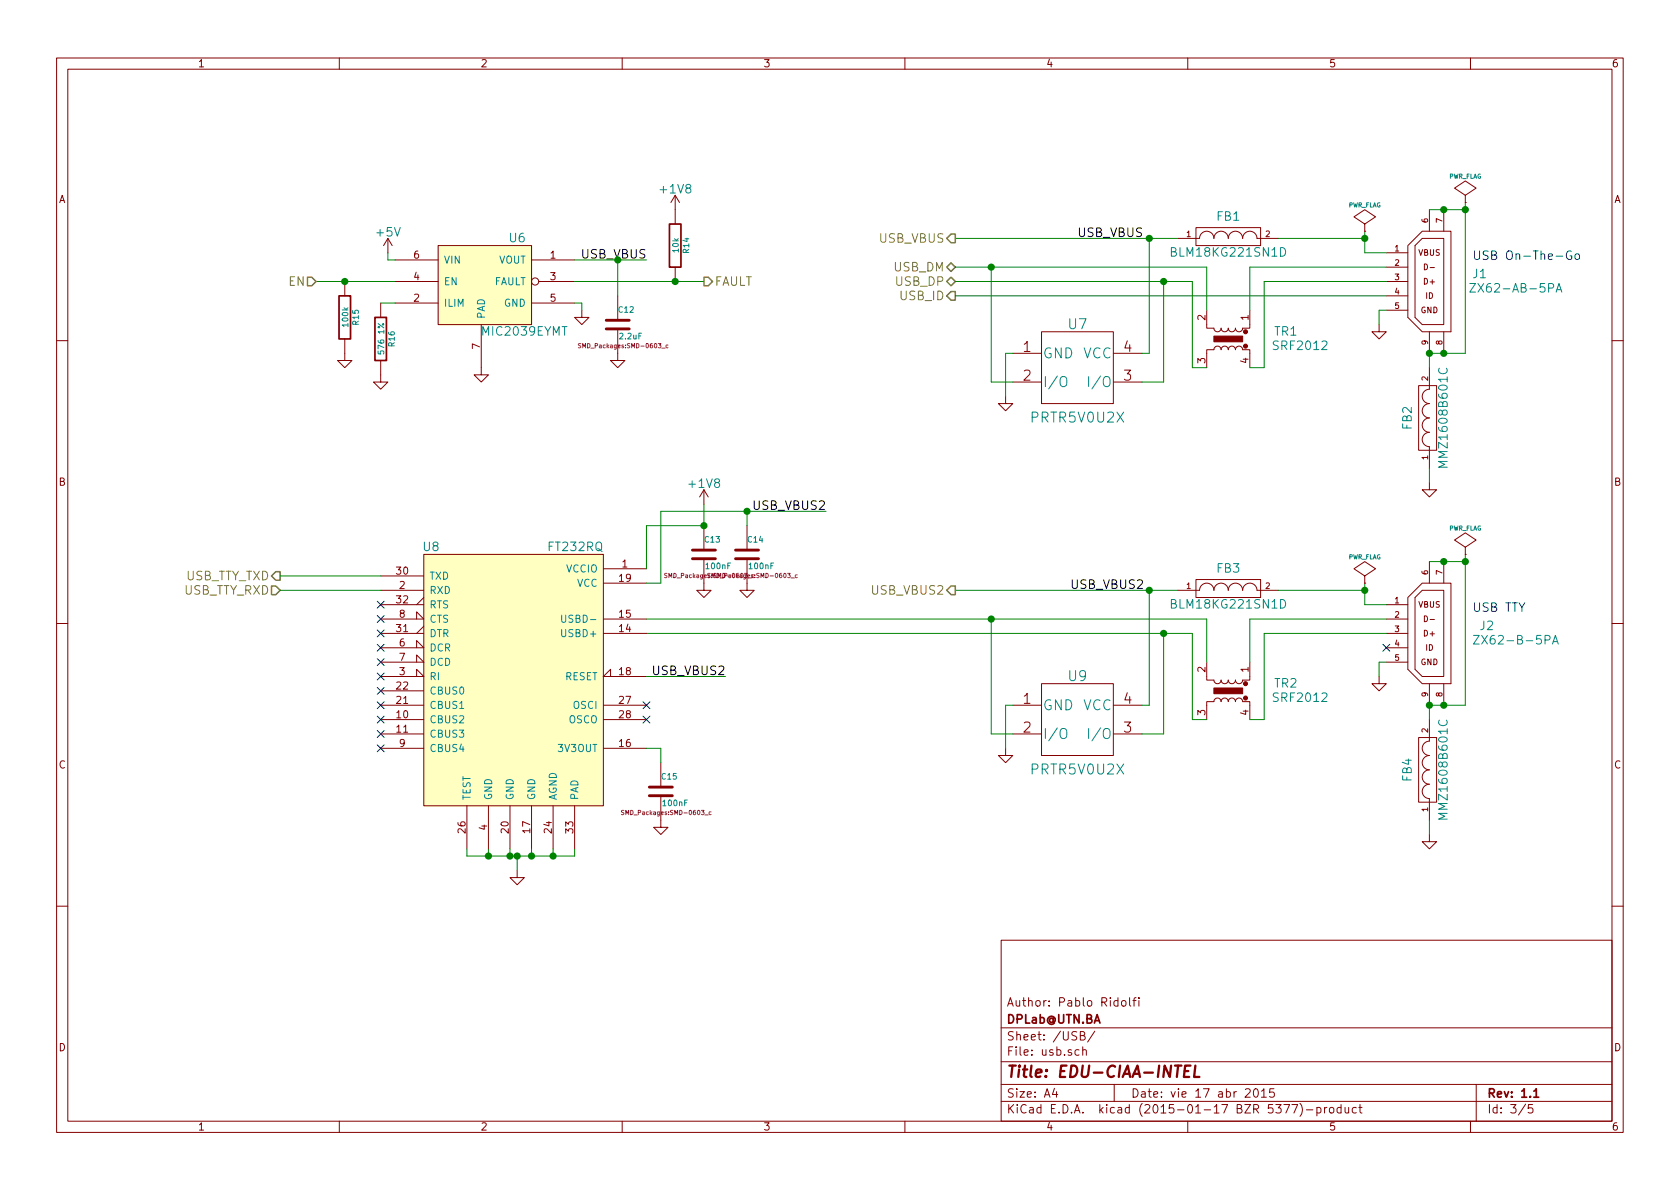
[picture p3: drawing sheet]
EESchema Schematic File Version 2
LIBS:power
LIBS:device
LIBS:transistors
LIBS:conn
LIBS:linear
LIBS:regul
LIBS:74xx
LIBS:cmos4000
LIBS:adc-dac
LIBS:memory
LIBS:xilinx
LIBS:special
LIBS:microcontrollers
LIBS:dsp
LIBS:microchip
LIBS:analog_switches
LIBS:motorola
LIBS:texas
LIBS:intel
LIBS:audio
LIBS:interface
LIBS:digital-audio
LIBS:philips
LIBS:display
LIBS:cypress
LIBS:siliconi
LIBS:opto
LIBS:atmel
LIBS:contrib
LIBS:valves
LIBS:bav199
LIBS:bss138dp
LIBS:ft232rq
LIBS:intel_edison
LIBS:mic2039eymt
LIBS:sd-con
LIBS:tblocks
LIBS:TXB0108
LIBS:txs0206-29
LIBS:prtr5v0u2x
LIBS:transf_unip
LIBS:edk-cache
EELAYER 25 0
EELAYER END
$Descr A4 11693 8268
encoding utf-8
Sheet 3 5
Title "EDU-CIAA-INTEL"
Date "vie 17 abr 2015"
Rev "1.1"
Comp "DPLab@UTN.BA"
Comment1 "Author: Pablo Ridolfi"
Comment2 ""
Comment3 ""
Comment4 ""
$EndDescr
$Comp
L MICRO_USB J1
U 1 1
P 10100 2300
F 0 "J1" H 9900 2700 60  0000 C CNN
F 1 "ZX62-AB-5PA" H 9650 2600 60  0000 C CNN
F 2 "MicroUSB-ZX62AB&B-5PA:USB_microAB_ZX62-AB&B-5PA-11" H 10300 2150 60  0001 C CNN
F 3 "~" H 10400 2250 60  0000 C CNN
F 4 "CONNECTOR RECEPTACLE MICRO USB AB SMD" H 10550 1950 60  0001 C CNN "Descripcion"
F 5 "~" H 10600 2450 60  0001 C CNN "Fabricante"
F 6 "~" H 10700 2550 60  0001 C CNN "Nro. parte"
F 7 "~" H 10800 2650 60  0001 C CNN "Path datasheet"
F 8 "~" H 10900 2750 60  0001 C CNN "Digikey/Mouser"
F 9 "~" H 11000 2850 60  0001 C CNN "Footprint estandar"
	1    10100 2300
	-1   0    0    -1  
$EndComp
$Comp
L FILTER FB1
U 1 1
P 8550 1650
F 0 "FB1" H 8550 1800 60  0000 C CNN
F 1 "BLM18KG221SN1D" H 8550 1550 60  0000 C CNN
F 2 "SMD_Packages:SMD-0603" H 8550 1650 60  0001 C CNN
F 3 "~" H 8550 1650 60  0000 C CNN
	1    8550 1650
	1    0    0    -1  
$EndComp
$Comp
L FILTER FB2
U 1 1
P 9950 2900
F 0 "FB2" H 9950 3050 60  0000 C CNN
F 1 "MMZ1608B601C" H 9950 2800 60  0000 C CNN
F 2 "SMD_Packages:SMD-0603" H 9950 2900 60  0001 C CNN
F 3 "~" H 9950 2900 60  0000 C CNN
	1    9950 2900
	0    -1   -1   0   
$EndComp
Wire Wire Line
	9950 2550 9950 2450
Wire Wire Line
	9950 2450 10200 2450
Wire Wire Line
	10200 2450 10200 1400
Wire Wire Line
	10200 1450 9950 1450
Connection ~ 10050 2450
Connection ~ 10050 1450
Connection ~ 9950 2450
$Comp
L GND #PWR053
U 1 1
P 9950 3350
F 0 "#PWR053" H 9950 3350 30  0001 C CNN
F 1 "GND" H 9950 3280 30  0001 C CNN
F 2 "" H 9950 3350 60  0000 C CNN
F 3 "" H 9950 3350 60  0000 C CNN
	1    9950 3350
	1    0    0    -1  
$EndComp
Wire Wire Line
	9950 3350 9950 3250
$Comp
L GND #PWR054
U 1 1
P 9600 2250
F 0 "#PWR054" H 9600 2250 30  0001 C CNN
F 1 "GND" H 9600 2180 30  0001 C CNN
F 2 "" H 9600 2250 60  0000 C CNN
F 3 "" H 9600 2250 60  0000 C CNN
	1    9600 2250
	1    0    0    -1  
$EndComp
Wire Wire Line
	9600 2250 9600 2150
Wire Wire Line
	9600 2150 9650 2150
$Comp
L MIC2039EYMT U6
U 1 1
P 3350 1950
F 0 "U6" H 3600 2250 60  0000 C CNN
F 1 "MIC2039EYMT" H 3650 1600 60  0000 C CNN
F 2 "dfn6:DFN6_2x2mm_0.65Pitch" H 3350 1950 60  0001 C CNN
F 3 "~" H 3350 1950 60  0000 C CNN
	1    3350 1950
	1    0    0    -1  
$EndComp
$Comp
L GND #PWR055
U 1 1
P 3350 2550
F 0 "#PWR055" H 3350 2550 30  0001 C CNN
F 1 "GND" H 3350 2480 30  0001 C CNN
F 2 "" H 3350 2550 60  0000 C CNN
F 3 "" H 3350 2550 60  0000 C CNN
	1    3350 2550
	1    0    0    -1  
$EndComp
$Comp
L GND #PWR056
U 1 1
P 4050 2150
F 0 "#PWR056" H 4050 2150 30  0001 C CNN
F 1 "GND" H 4050 2080 30  0001 C CNN
F 2 "" H 4050 2150 60  0000 C CNN
F 3 "" H 4050 2150 60  0000 C CNN
	1    4050 2150
	1    0    0    -1  
$EndComp
Wire Wire Line
	4050 2150 4050 2100
Wire Wire Line
	4050 2100 4000 2100
$Comp
L R R14
U 1 1
P 4700 1700
F 0 "R14" V 4780 1700 40  0000 C CNN
F 1 "10k" V 4707 1701 40  0000 C CNN
F 2 "SMD_Packages:SMD-0603_r" V 4630 1700 30  0001 C CNN
F 3 "~" H 4700 1700 30  0000 C CNN
	1    4700 1700
	1    0    0    -1  
$EndComp
Wire Wire Line
	6650 1650 8200 1650
Text Label 7500 1650 0    60   ~ 0
USB_VBUS
Text Label 4500 1800 2    60   ~ 0
USB_VBUS
Wire Wire Line
	4000 1800 4500 1800
$Comp
L C C12
U 1 1
P 4300 2250
F 0 "C12" H 4300 2350 40  0000 L CNN
F 1 "2.2uF" H 4306 2165 40  0000 L CNN
F 2 "SMD_Packages:SMD-0603_c" H 4338 2100 30  0000 C CNN
F 3 "~" H 4300 2250 60  0000 C CNN
	1    4300 2250
	1    0    0    -1  
$EndComp
$Comp
L GND #PWR057
U 1 1
P 4300 2450
F 0 "#PWR057" H 4300 2450 30  0001 C CNN
F 1 "GND" H 4300 2380 30  0001 C CNN
F 2 "" H 4300 2450 60  0000 C CNN
F 3 "" H 4300 2450 60  0000 C CNN
	1    4300 2450
	1    0    0    -1  
$EndComp
Wire Wire Line
	4300 2050 4300 1800
Connection ~ 4300 1800
Wire Wire Line
	4000 1950 4900 1950
Wire Wire Line
	2700 1750 2700 1800
Wire Wire Line
	2700 1800 2750 1800
$Comp
L R R16
U 1 1
P 2650 2350
F 0 "R16" V 2730 2350 40  0000 C CNN
F 1 "576 1%" V 2657 2351 40  0000 C CNN
F 2 "SMD_Packages:SMD-0603_r" V 2580 2350 30  0001 C CNN
F 3 "~" H 2650 2350 30  0000 C CNN
	1    2650 2350
	1    0    0    -1  
$EndComp
$Comp
L R R15
U 1 1
P 2400 2200
F 0 "R15" V 2480 2200 40  0000 C CNN
F 1 "100k" V 2407 2201 40  0000 C CNN
F 2 "SMD_Packages:SMD-0603_r" V 2330 2200 30  0001 C CNN
F 3 "~" H 2400 2200 30  0000 C CNN
	1    2400 2200
	1    0    0    -1  
$EndComp
Wire Wire Line
	2200 1950 2750 1950
Connection ~ 2400 1950
$Comp
L GND #PWR058
U 1 1
P 2650 2600
F 0 "#PWR058" H 2650 2600 30  0001 C CNN
F 1 "GND" H 2650 2530 30  0001 C CNN
F 2 "" H 2650 2600 60  0000 C CNN
F 3 "" H 2650 2600 60  0000 C CNN
	1    2650 2600
	1    0    0    -1  
$EndComp
$Comp
L GND #PWR059
U 1 1
P 2400 2450
F 0 "#PWR059" H 2400 2450 30  0001 C CNN
F 1 "GND" H 2400 2380 30  0001 C CNN
F 2 "" H 2400 2450 60  0000 C CNN
F 3 "" H 2400 2450 60  0000 C CNN
	1    2400 2450
	1    0    0    -1  
$EndComp
Wire Wire Line
	2650 2100 2750 2100
Text HLabel 2200 1950 0    60   Input ~ 0
EN
Text HLabel 4900 1950 2    60   Output ~ 0
FAULT
Connection ~ 4700 1950
Text HLabel 6650 1650 0    60   Output ~ 0
USB_VBUS
$Comp
L TRANSF_UNIP TR1
U 1 1
P 8550 2350
F 0 "TR1" V 8500 2750 60  0000 C CNN
F 1 "SRF2012" V 8600 2850 60  0000 C CNN
F 2 "srf2012:SRF2012" H 8550 2350 60  0001 C CNN
F 3 "~" H 8550 2350 60  0000 C CNN
	1    8550 2350
	0    1    1    0   
$EndComp
Text HLabel 6650 2050 0    60   Output ~ 0
USB_ID
Text HLabel 6650 1850 0    60   BiDi ~ 0
USB_DM
Text HLabel 6650 1950 0    60   BiDi ~ 0
USB_DP
Wire Wire Line
	9650 2050 6650 2050
Wire Wire Line
	9500 1650 8900 1650
Wire Wire Line
	9500 1600 9500 1750
Wire Wire Line
	9500 1750 9650 1750
Wire Wire Line
	8700 2550 8800 2550
Wire Wire Line
	8800 2550 8800 1950
Wire Wire Line
	8800 1950 9650 1950
Wire Wire Line
	9650 1850 8700 1850
Wire Wire Line
	8700 1850 8700 2150
Wire Wire Line
	8400 1850 8400 2150
Wire Wire Line
	6650 1850 8400 1850
Wire Wire Line
	6650 1950 8300 1950
Wire Wire Line
	8300 1950 8300 2550
Wire Wire Line
	8300 2550 8400 2550
$Comp
L PRTR5V0U2X U7
U 1 1
P 7500 2550
F 0 "U7" H 7500 2850 70  0000 C CNN
F 1 "PRTR5V0U2X" H 7500 2200 70  0000 C CNN
F 2 "opendous:SOT-143B" H 9050 1900 60  0001 C CNN
F 3 "~" H 9050 1900 60  0000 C CNN
	1    7500 2550
	1    0    0    -1  
$EndComp
Wire Wire Line
	7050 2650 6900 2650
Wire Wire Line
	6900 2650 6900 1850
Connection ~ 6900 1850
Wire Wire Line
	7950 2650 8100 2650
Wire Wire Line
	8100 2650 8100 1950
Connection ~ 8100 1950
Wire Wire Line
	7950 2450 8000 2450
Wire Wire Line
	8000 2450 8000 1650
Connection ~ 8000 1650
$Comp
L GND #PWR060
U 1 1
P 7000 2750
F 0 "#PWR060" H 7000 2750 30  0001 C CNN
F 1 "GND" H 7000 2680 30  0001 C CNN
F 2 "" H 7000 2750 60  0000 C CNN
F 3 "" H 7000 2750 60  0000 C CNN
	1    7000 2750
	1    0    0    -1  
$EndComp
Wire Wire Line
	7050 2450 7000 2450
Wire Wire Line
	7000 2450 7000 2750
$Comp
L MICRO_USB J2
U 1 1
P 10100 4750
F 0 "J2" H 9850 5150 60  0000 C CNN
F 1 "ZX62-B-5PA" H 9650 5050 60  0000 C CNN
F 2 "MicroUSB-ZX62AB&B-5PA:USB_microAB_ZX62-AB&B-5PA-11" H 10300 4600 60  0001 C CNN
F 3 "~" H 10400 4700 60  0000 C CNN
F 4 "CONNECTOR RECEPTACLE MICRO USB AB SMD" H 10550 4400 60  0001 C CNN "Descripcion"
F 5 "~" H 10600 4900 60  0001 C CNN "Fabricante"
F 6 "~" H 10700 5000 60  0001 C CNN "Nro. parte"
F 7 "~" H 10800 5100 60  0001 C CNN "Path datasheet"
F 8 "~" H 10900 5200 60  0001 C CNN "Digikey/Mouser"
F 9 "~" H 11000 5300 60  0001 C CNN "Footprint estandar"
	1    10100 4750
	-1   0    0    -1  
$EndComp
$Comp
L FILTER FB3
U 1 1
P 8550 4100
F 0 "FB3" H 8550 4250 60  0000 C CNN
F 1 "BLM18KG221SN1D" H 8550 4000 60  0000 C CNN
F 2 "SMD_Packages:SMD-0603" H 8550 4100 60  0001 C CNN
F 3 "~" H 8550 4100 60  0000 C CNN
	1    8550 4100
	1    0    0    -1  
$EndComp
$Comp
L FILTER FB4
U 1 1
P 9950 5350
F 0 "FB4" H 9950 5500 60  0000 C CNN
F 1 "MMZ1608B601C" H 9950 5250 60  0000 C CNN
F 2 "SMD_Packages:SMD-0603" H 9950 5350 60  0001 C CNN
F 3 "~" H 9950 5350 60  0000 C CNN
	1    9950 5350
	0    -1   -1   0   
$EndComp
Wire Wire Line
	9950 5000 9950 4900
Wire Wire Line
	9950 4900 10200 4900
Wire Wire Line
	10200 4900 10200 3850
Wire Wire Line
	10200 3900 9950 3900
Connection ~ 10050 4900
Connection ~ 10050 3900
Connection ~ 9950 4900
$Comp
L GND #PWR061
U 1 1
P 9950 5800
F 0 "#PWR061" H 9950 5800 30  0001 C CNN
F 1 "GND" H 9950 5730 30  0001 C CNN
F 2 "" H 9950 5800 60  0000 C CNN
F 3 "" H 9950 5800 60  0000 C CNN
	1    9950 5800
	1    0    0    -1  
$EndComp
Wire Wire Line
	9950 5800 9950 5700
$Comp
L GND #PWR062
U 1 1
P 9600 4700
F 0 "#PWR062" H 9600 4700 30  0001 C CNN
F 1 "GND" H 9600 4630 30  0001 C CNN
F 2 "" H 9600 4700 60  0000 C CNN
F 3 "" H 9600 4700 60  0000 C CNN
	1    9600 4700
	1    0    0    -1  
$EndComp
Wire Wire Line
	9600 4700 9600 4600
Wire Wire Line
	9600 4600 9650 4600
Wire Wire Line
	6650 4100 8200 4100
$Comp
L TRANSF_UNIP TR2
U 1 1
P 8550 4800
F 0 "TR2" V 8500 5200 60  0000 C CNN
F 1 "SRF2012" V 8600 5300 60  0000 C CNN
F 2 "srf2012:SRF2012" H 8550 4800 60  0001 C CNN
F 3 "~" H 8550 4800 60  0000 C CNN
	1    8550 4800
	0    1    1    0   
$EndComp
Wire Wire Line
	9500 4100 8900 4100
Wire Wire Line
	9500 4050 9500 4200
Wire Wire Line
	9500 4200 9650 4200
Wire Wire Line
	8700 5000 8800 5000
Wire Wire Line
	8800 5000 8800 4400
Wire Wire Line
	8800 4400 9650 4400
Wire Wire Line
	9650 4300 8700 4300
Wire Wire Line
	8700 4300 8700 4600
Wire Wire Line
	8400 4300 8400 4600
Wire Wire Line
	4500 4300 8400 4300
Wire Wire Line
	4500 4400 8300 4400
Wire Wire Line
	8300 4400 8300 5000
Wire Wire Line
	8300 5000 8400 5000
$Comp
L PRTR5V0U2X U9
U 1 1
P 7500 5000
F 0 "U9" H 7500 5300 70  0000 C CNN
F 1 "PRTR5V0U2X" H 7500 4650 70  0000 C CNN
F 2 "opendous:SOT-143B" H 9050 4350 60  0001 C CNN
F 3 "~" H 9050 4350 60  0000 C CNN
	1    7500 5000
	1    0    0    -1  
$EndComp
Wire Wire Line
	7050 5100 6900 5100
Wire Wire Line
	6900 5100 6900 4300
Connection ~ 6900 4300
Wire Wire Line
	7950 5100 8100 5100
Wire Wire Line
	8100 5100 8100 4400
Connection ~ 8100 4400
Wire Wire Line
	7950 4900 8000 4900
Wire Wire Line
	8000 4900 8000 4100
Connection ~ 8000 4100
$Comp
L GND #PWR063
U 1 1
P 7000 5200
F 0 "#PWR063" H 7000 5200 30  0001 C CNN
F 1 "GND" H 7000 5130 30  0001 C CNN
F 2 "" H 7000 5200 60  0000 C CNN
F 3 "" H 7000 5200 60  0000 C CNN
	1    7000 5200
	1    0    0    -1  
$EndComp
Wire Wire Line
	7050 4900 7000 4900
Wire Wire Line
	7000 4900 7000 5200
Text Notes 10250 1800 0    60   ~ 0
USB On-The-Go
Text Notes 10250 4250 0    60   ~ 0
USB TTY
$Comp
L FT232RQ U8
U 1 1
P 3550 4700
F 0 "U8" H 4100 5600 60  0000 C CNN
F 1 "FT232RQ" H 2900 5600 60  0000 L CNN
F 2 "SMD_Packages:QFN-32-1EP" H 3550 4700 60  0001 C CNN
F 3 "~" H 3550 4700 60  0000 C CNN
	1    3550 4700
	-1   0    0    -1  
$EndComp
$Comp
L C C13
U 1 1
P 4900 3850
F 0 "C13" H 4900 3950 40  0000 L CNN
F 1 "100nF" H 4906 3765 40  0000 L CNN
F 2 "SMD_Packages:SMD-0603_c" H 4938 3700 30  0000 C CNN
F 3 "~" H 4900 3850 60  0000 C CNN
	1    4900 3850
	1    0    0    -1  
$EndComp
$Comp
L C C14
U 1 1
P 5200 3850
F 0 "C14" H 5200 3950 40  0000 L CNN
F 1 "100nF" H 5206 3765 40  0000 L CNN
F 2 "SMD_Packages:SMD-0603_c" H 5238 3700 30  0000 C CNN
F 3 "~" H 5200 3850 60  0000 C CNN
	1    5200 3850
	1    0    0    -1  
$EndComp
Wire Wire Line
	4500 3950 4500 3650
Wire Wire Line
	4500 3650 4900 3650
Wire Wire Line
	4900 3650 4900 3500
Connection ~ 4900 3650
Wire Wire Line
	4600 3550 5750 3550
Wire Wire Line
	4600 3550 4600 4050
Wire Wire Line
	4600 4050 4500 4050
Connection ~ 5200 3550
$Comp
L GND #PWR064
U 1 1
P 4900 4050
F 0 "#PWR064" H 4900 4050 30  0001 C CNN
F 1 "GND" H 4900 3980 30  0001 C CNN
F 2 "" H 4900 4050 60  0000 C CNN
F 3 "" H 4900 4050 60  0000 C CNN
	1    4900 4050
	1    0    0    -1  
$EndComp
$Comp
L GND #PWR065
U 1 1
P 5200 4050
F 0 "#PWR065" H 5200 4050 30  0001 C CNN
F 1 "GND" H 5200 3980 30  0001 C CNN
F 2 "" H 5200 4050 60  0000 C CNN
F 3 "" H 5200 4050 60  0000 C CNN
	1    5200 4050
	1    0    0    -1  
$EndComp
Text Label 7450 4100 0    60   ~ 0
USB_VBUS2
Text Label 5750 3550 2    60   ~ 0
USB_VBUS2
Wire Wire Line
	5200 3550 5200 3650
Text HLabel 6650 4100 0    60   Output ~ 0
USB_VBUS2
NoConn ~ 9650 4500
$Comp
L C C15
U 1 1
P 4600 5500
F 0 "C15" H 4600 5600 40  0000 L CNN
F 1 "100nF" H 4606 5415 40  0000 L CNN
F 2 "SMD_Packages:SMD-0603_c" H 4638 5350 30  0000 C CNN
F 3 "~" H 4600 5500 60  0000 C CNN
	1    4600 5500
	1    0    0    -1  
$EndComp
$Comp
L GND #PWR066
U 1 1
P 4600 5700
F 0 "#PWR066" H 4600 5700 30  0001 C CNN
F 1 "GND" H 4600 5630 30  0001 C CNN
F 2 "" H 4600 5700 60  0000 C CNN
F 3 "" H 4600 5700 60  0000 C CNN
	1    4600 5700
	1    0    0    -1  
$EndComp
Wire Wire Line
	4600 5300 4600 5200
Wire Wire Line
	4600 5200 4500 5200
NoConn ~ 4500 5000
NoConn ~ 4500 4900
Text Label 5050 4700 2    60   ~ 0
USB_VBUS2
Wire Wire Line
	5050 4700 4500 4700
$Comp
L GND #PWR067
U 1 1
P 3600 6050
F 0 "#PWR067" H 3600 6050 30  0001 C CNN
F 1 "GND" H 3600 5980 30  0001 C CNN
F 2 "" H 3600 6050 60  0000 C CNN
F 3 "" H 3600 6050 60  0000 C CNN
	1    3600 6050
	1    0    0    -1  
$EndComp
Wire Wire Line
	3600 5950 3600 6050
Wire Wire Line
	3250 5950 4000 5950
Wire Wire Line
	3250 5950 3250 5900
Wire Wire Line
	3400 5900 3400 5950
Connection ~ 3400 5950
Wire Wire Line
	3550 5900 3550 5950
Connection ~ 3550 5950
Wire Wire Line
	3700 5950 3700 5900
Connection ~ 3600 5950
Wire Wire Line
	3850 5950 3850 5900
Connection ~ 3700 5950
Wire Wire Line
	4000 5950 4000 5900
Connection ~ 3850 5950
NoConn ~ 2650 5200
NoConn ~ 2650 5100
NoConn ~ 2650 5000
NoConn ~ 2650 4900
NoConn ~ 2650 4800
NoConn ~ 2650 4700
NoConn ~ 2650 4600
NoConn ~ 2650 4500
NoConn ~ 2650 4400
NoConn ~ 2650 4300
NoConn ~ 2650 4200
Text HLabel 1950 4000 0    60   Output ~ 0
USB_TTY_TXD
Wire Wire Line
	1950 4000 2650 4000
Text HLabel 1950 4100 0    60   Input ~ 0
USB_TTY_RXD
Wire Wire Line
	1950 4100 2650 4100
$Comp
L PWR_FLAG #FLG068
U 1 1
P 9500 4050
F 0 "#FLG068" H 9500 4145 30  0001 C CNN
F 1 "PWR_FLAG" H 9500 4230 30  0000 C CNN
F 2 "" H 9500 4050 60  0000 C CNN
F 3 "" H 9500 4050 60  0000 C CNN
	1    9500 4050
	1    0    0    -1  
$EndComp
Connection ~ 9500 4100
$Comp
L PWR_FLAG #FLG069
U 1 1
P 9500 1600
F 0 "#FLG069" H 9500 1695 30  0001 C CNN
F 1 "PWR_FLAG" H 9500 1780 30  0000 C CNN
F 2 "" H 9500 1600 60  0000 C CNN
F 3 "" H 9500 1600 60  0000 C CNN
	1    9500 1600
	1    0    0    -1  
$EndComp
Connection ~ 9500 1650
$Comp
L PWR_FLAG #FLG070
U 1 1
P 10200 3850
F 0 "#FLG070" H 10200 3945 30  0001 C CNN
F 1 "PWR_FLAG" H 10200 4030 30  0000 C CNN
F 2 "" H 10200 3850 60  0000 C CNN
F 3 "" H 10200 3850 60  0000 C CNN
	1    10200 3850
	1    0    0    -1  
$EndComp
Connection ~ 10200 3900
$Comp
L PWR_FLAG #FLG071
U 1 1
P 10200 1400
F 0 "#FLG071" H 10200 1495 30  0001 C CNN
F 1 "PWR_FLAG" H 10200 1580 30  0000 C CNN
F 2 "" H 10200 1400 60  0000 C CNN
F 3 "" H 10200 1400 60  0000 C CNN
	1    10200 1400
	1    0    0    -1  
$EndComp
Connection ~ 10200 1450
$Comp
L +1V8 #PWR072
U 1 1
P 4700 1450
F 0 "#PWR072" H 4700 1300 60  0001 C CNN
F 1 "+1V8" H 4700 1590 60  0000 C CNN
F 2 "" H 4700 1450 60  0000 C CNN
F 3 "" H 4700 1450 60  0000 C CNN
	1    4700 1450
	1    0    0    -1  
$EndComp
$Comp
L +5V #PWR073
U 1 1
P 2700 1750
F 0 "#PWR073" H 2700 1600 60  0001 C CNN
F 1 "+5V" H 2700 1890 60  0000 C CNN
F 2 "" H 2700 1750 60  0000 C CNN
F 3 "" H 2700 1750 60  0000 C CNN
	1    2700 1750
	1    0    0    -1  
$EndComp
$Comp
L +1V8 #PWR074
U 1 1
P 4900 3500
F 0 "#PWR074" H 4900 3350 60  0001 C CNN
F 1 "+1V8" H 4900 3640 60  0000 C CNN
F 2 "" H 4900 3500 60  0000 C CNN
F 3 "" H 4900 3500 60  0000 C CNN
	1    4900 3500
	1    0    0    -1  
$EndComp
$EndSCHEMATC
